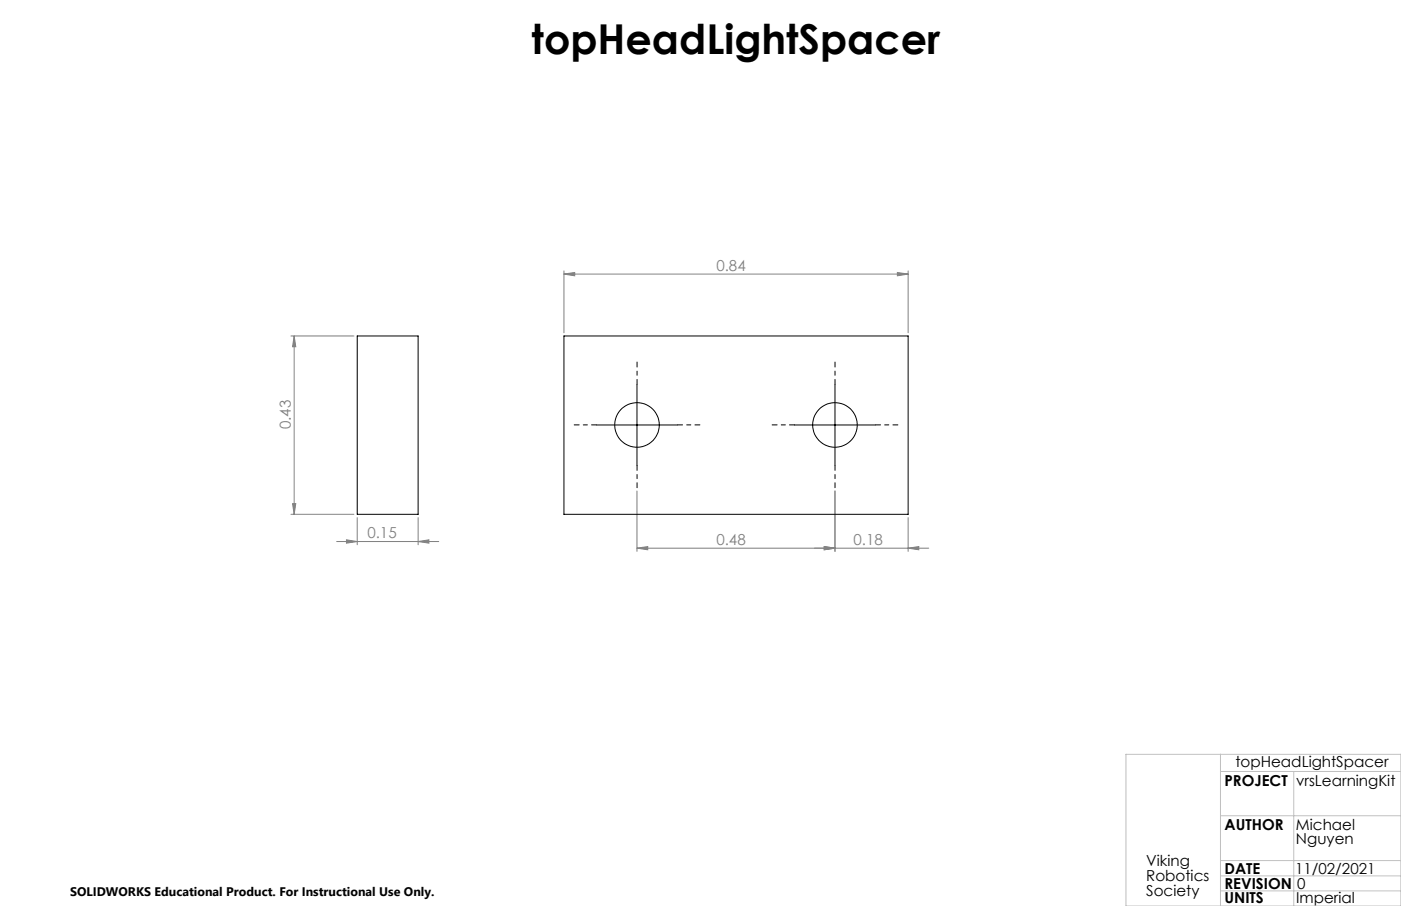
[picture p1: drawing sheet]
<svg xmlns="http://www.w3.org/2000/svg" width="432mm" height="279mm" viewBox="0 0 432 279" stroke-linecap="round" stroke-linejoin="round" font-family="sans-serif">
<g fill="none" stroke="#808080" stroke-width=".31">
<path d="M173.8 84.5l3.3-.5v1.1zM173.8 83.5v19.1M173.8 84.5h106.1M276.6 84l3.3 .5-3.3 .6zM279.9 83.5v19.1M89.7 103.6h19.4M90.7 103.6l.5 3.3h-1zM90.7 103.6v55M89.7 158.6h19.4M90.2 155.3h1l-.5 3.3zM110.1 159.6v8.4M128.9 159.6v8.4"/>
<path d="M196.3 151.4v18.6M257.4 151.4v18.6M279.9 159.6v10.4M103.8 167h31.4M106.8 166.5l3.3 .5-3.3 .5zM128.9 167l3.3-.5v1zM196.3 169.1l3.3-.5v.9zM196.3 169.1h89.9M254 168.6l3.4 .5-3.4 .4zM279.9 169.1l3.3-.5v.9z"/>
</g>
<path d="M196.3 118.5v-6.8M257.4 118.5v-6.8M183.8 131h-6.8M208.8 131h6.9M244.9 131h-6.9M269.9 131h6.8M196.3 143.5v6.9M257.4 143.5v6.9" fill="none" stroke="#000" stroke-width=".31" stroke-dasharray="15.2 1.3 1.3 1.3" stroke-dashoffset="13.7"/>
<path d="M196.3 118.5v25M257.4 118.5v25M183.8 131.1h25M244.8 131.1h25" fill="none" stroke="#000" stroke-width=".31"/>
<path d="M347 232.6h84.8v46.8h-84.8zM376.2 232.6v46.8M376.2 237.9h55.6M398.7 237.9v41.5M376.2 251.6h55.6M376.2 265.4h55.6M376.2 270.1h55.6M376.2 274.7h55.6" fill="none" stroke="#c0c0c0" stroke-width=".31"/>
<g fill="#808080">
<path d="M276.6 84l3.3 .5-3.3 .6zM173.8 84.5l3.3-.5v1.1zM254 168.6l3.4 .5-3.4 .4zM196.3 169.1l3.3-.5v.9zM128.9 167l3.3-.5v1zM106.8 166.5l3.3 .5-3.3 .5z"/>
<path d="M254 168.6l3.4 .5-3.4 .4zM279.9 169.1l3.3-.5v.9z"/>
<path d="M90.7 103.6l.5 3.3h-1zM90.2 155.3h1l-.5 3.3z"/>
</g>
<g fill="none" stroke="#000" stroke-width=".31">
<path d="M110.1 103.6h18.8v55h-18.8zM173.8 103.6h106.1v55h-106.1z"/>
<circle cx="196.3" cy="131.1" r="6.9"/>
<circle cx="257.3" cy="131.1" r="6.9"/>
</g>
<text font-size="12.7" x="163.9" y="16.6">topHeadLightSpacer</text>
<g font-size="4.7" fill="#808080">
<text x="220.8" y="83.5">0.84</text>
<text x="89.7" y="132.4" transform="rotate(-90 89.7 132.4)">0.43</text>
<text x="113.2" y="166">0.15</text>
<text x="220.8" y="168">0.48</text>
<text x="263.1" y="168">0.18</text>
</g>
<g font-size="4.7">
<text x="380.8" y="236.5">topHeadLightSpacer</text>
<text x="377.4" y="242.3">PROJECT</text>
<text x="399.5" y="242.3">vrsLearningKit</text>
<text x="377.4" y="255.9">AUTHOR</text>
<text x="399.4" y="255.9">Michael</text>
<text x="399.4" y="260.4">Nguyen</text>
<text x="353.3" y="267.1">Viking</text>
<text x="377.4" y="269.5">DATE</text>
<text x="399.2" y="269.5">11/02/2021</text>
<text x="353.3" y="271.7">Robotics</text>
<text x="377.4" y="274">REVISION</text>
<text x="399.8" y="274">0</text>
<text x="353.3" y="276.2">Society</text>
<text x="377.4" y="278.5">UNITS</text>
<text x="399.5" y="278.5">Imperial</text>
</g>
<text font-size="3.8" x="21.6" y="276.3">SOLIDWORKS Educational Product. For Instructional Use Only.</text>
</svg>
